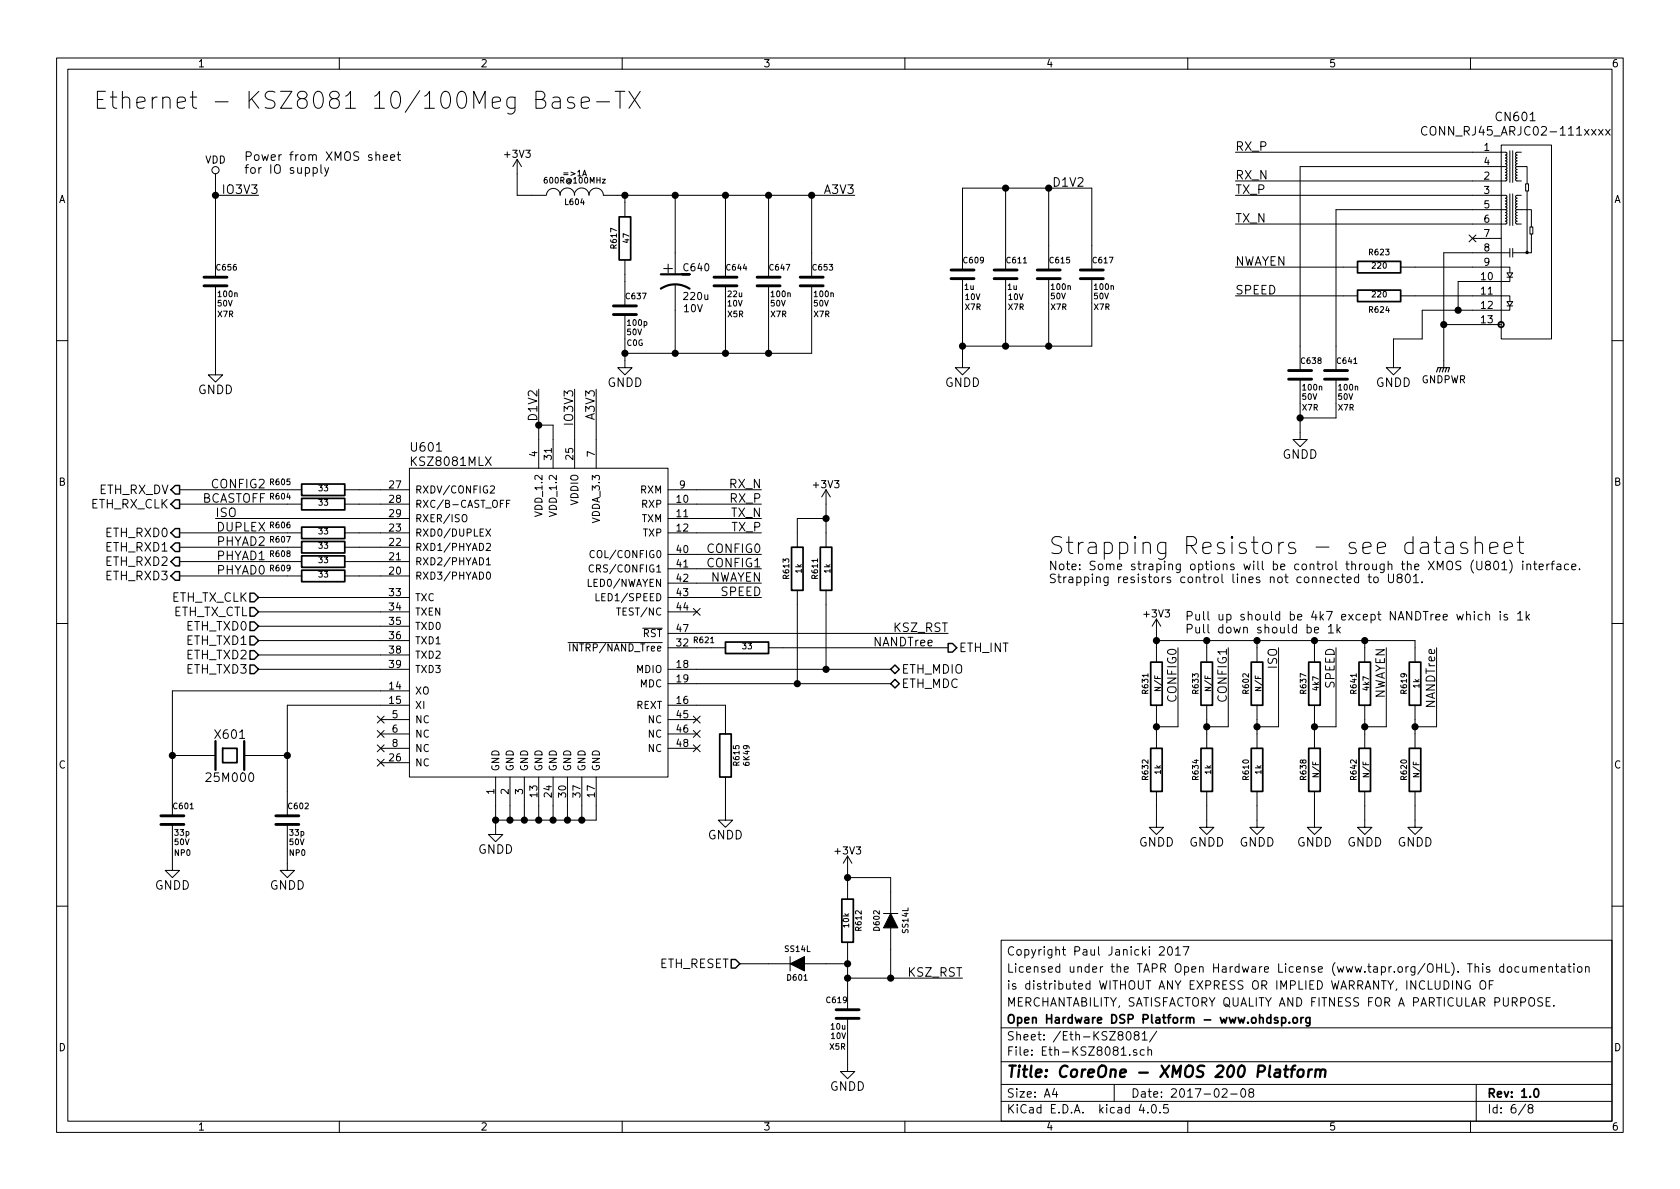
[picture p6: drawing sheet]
EESchema Schematic File Version 2
LIBS:power
LIBS:MyKiCadLibs-Lib
LIBS:DEV-CoreOne-cache
EELAYER 25 0
EELAYER END
$Descr A4 11693 8268
encoding utf-8
Sheet 6 8
Title "CoreOne - XMOS 200 Platform"
Date "2017-02-08"
Rev "1.0"
Comp "Open Hardware DSP Platform - www.ohdsp.org"
Comment1 "MERCHANTABILITY, SATISFACTORY QUALITY AND FITNESS FOR A PARTICULAR PURPOSE."
Comment2 "is distributed WITHOUT ANY EXPRESS OR IMPLIED WARRANTY, INCLUDING OF"
Comment3 "Licensed under the TAPR Open Hardware License (www.tapr.org/OHL). This documentation"
Comment4 "Copyright Paul Janicki 2017"
$EndDescr
Text HLabel 1800 4350 0    60   Input ~ 0
ETH_TXD0
Text HLabel 1800 4450 0    60   Input ~ 0
ETH_TXD1
Text HLabel 1800 4550 0    60   Input ~ 0
ETH_TXD2
Text HLabel 1800 4650 0    60   Input ~ 0
ETH_TXD3
Text HLabel 1800 4250 0    60   Input ~ 0
ETH_TX_CTL
Text HLabel 1800 4150 0    60   Input ~ 0
ETH_TX_CLK
Text HLabel 6200 4750 2    60   BiDi ~ 0
ETH_MDC
Text HLabel 6200 4650 2    60   BiDi ~ 0
ETH_MDIO
$Comp
L R R613
U 1 1
P 5550 3950
F 0 "R613" V 5470 3950 40  0000 C CNN
F 1 "1k" V 5557 3951 40  0000 C CNN
F 2 "MyKiCadLibs-Footprints:SMD-0805" V 5480 3950 30  0001 C CNN
F 3 "" V 5470 3950 30  0000 C CNN
F 4 "100mW" V 5650 3950 40  0001 C CNN "Power"
F 5 "Thick or thin film resistor" V 5795 3950 40  0001 C CNN "Description"
F 6 "0805" V 5725 3950 40  0001 C CNN "Size"
F 7 "1%" V 5875 3950 40  0001 C CNN "Tolerance"
	1    5550 3950
	1    0    0    -1  
$EndComp
$Comp
L R R611
U 1 1
P 5750 3950
F 0 "R611" V 5670 3950 40  0000 C CNN
F 1 "1k" V 5757 3951 40  0000 C CNN
F 2 "MyKiCadLibs-Footprints:SMD-0805" V 5680 3950 30  0001 C CNN
F 3 "" V 5670 3950 30  0000 C CNN
F 4 "100mW" V 5850 3950 40  0001 C CNN "Power"
F 5 "Thick or thin film resistor" V 5995 3950 40  0001 C CNN "Description"
F 6 "0805" V 5925 3950 40  0001 C CNN "Size"
F 7 "1%" V 6075 3950 40  0001 C CNN "Tolerance"
	1    5750 3950
	1    0    0    -1  
$EndComp
Text HLabel 6600 4500 2    60   Output ~ 0
ETH_INT
Text HLabel 5150 6700 0    60   Input ~ 0
ETH_RESET
$Comp
L R R612
U 1 1
P 5900 6400
F 0 "R612" V 5820 6400 40  0000 C CNN
F 1 "10k" V 5907 6401 40  0000 C CNN
F 2 "MyKiCadLibs-Footprints:SMD-0805" V 5830 6400 30  0001 C CNN
F 3 "" V 5820 6400 30  0000 C CNN
F 4 "100mW" V 6000 6400 40  0001 C CNN "Power"
F 5 "Thick or thin film resistor" V 6145 6400 40  0001 C CNN "Description"
F 6 "0805" V 6075 6400 40  0001 C CNN "Size"
F 7 "1%" V 6225 6400 40  0001 C CNN "Tolerance"
	1    5900 6400
	-1   0    0    -1  
$EndComp
$Comp
L GNDD #PWR095
U 1 1
P 5900 7400
F 0 "#PWR095" H 5900 7150 60  0001 C CNN
F 1 "GNDD" H 5900 7250 60  0000 C CNN
F 2 "" H 5900 7400 60  0000 C CNN
F 3 "" H 5900 7400 60  0000 C CNN
	1    5900 7400
	-1   0    0    -1  
$EndComp
Text HLabel 1250 3500 0    60   Output ~ 0
ETH_RX_CLK
Text HLabel 1250 3400 0    60   Output ~ 0
ETH_RX_DV
Text HLabel 1250 3700 0    60   Output ~ 0
ETH_RXD0
Text HLabel 1250 3800 0    60   Output ~ 0
ETH_RXD1
Text HLabel 1250 3900 0    60   Output ~ 0
ETH_RXD2
Text HLabel 1250 4000 0    60   Output ~ 0
ETH_RXD3
Text Label 1850 3500 2    60   ~ 0
BCASTOFF
$Comp
L R R632
U 1 1
P 8050 5350
F 0 "R632" V 7970 5350 40  0000 C CNN
F 1 "1k" V 8057 5351 40  0000 C CNN
F 2 "MyKiCadLibs-Footprints:SMD-0805" V 7980 5350 30  0001 C CNN
F 3 "" V 7970 5350 30  0000 C CNN
F 4 "100mW" V 8150 5350 40  0001 C CNN "Power"
F 5 "Thick or thin film resistor" V 8295 5350 40  0001 C CNN "Description"
F 6 "0805" V 8225 5350 40  0001 C CNN "Size"
F 7 "1%" V 8375 5350 40  0001 C CNN "Tolerance"
	1    8050 5350
	1    0    0    -1  
$EndComp
$Comp
L GNDD #PWR096
U 1 1
P 8050 5700
F 0 "#PWR096" H 8050 5450 60  0001 C CNN
F 1 "GNDD" H 8050 5550 60  0000 C CNN
F 2 "" H 8050 5700 60  0000 C CNN
F 3 "" H 8050 5700 60  0000 C CNN
	1    8050 5700
	1    0    0    -1  
$EndComp
$Comp
L R R634
U 1 1
P 8400 5350
F 0 "R634" V 8320 5350 40  0000 C CNN
F 1 "1k" V 8407 5351 40  0000 C CNN
F 2 "MyKiCadLibs-Footprints:SMD-0805" V 8330 5350 30  0001 C CNN
F 3 "" V 8320 5350 30  0000 C CNN
F 4 "100mW" V 8500 5350 40  0001 C CNN "Power"
F 5 "Thick or thin film resistor" V 8645 5350 40  0001 C CNN "Description"
F 6 "0805" V 8575 5350 40  0001 C CNN "Size"
F 7 "1%" V 8725 5350 40  0001 C CNN "Tolerance"
	1    8400 5350
	1    0    0    -1  
$EndComp
$Comp
L GNDD #PWR097
U 1 1
P 8400 5700
F 0 "#PWR097" H 8400 5450 60  0001 C CNN
F 1 "GNDD" H 8400 5550 60  0000 C CNN
F 2 "" H 8400 5700 60  0000 C CNN
F 3 "" H 8400 5700 60  0000 C CNN
	1    8400 5700
	1    0    0    -1  
$EndComp
$Comp
L R R638
U 1 1
P 9150 5350
F 0 "R638" V 9070 5350 40  0000 C CNN
F 1 "N/F" V 9157 5351 40  0000 C CNN
F 2 "MyKiCadLibs-Footprints:SMD-0805" V 9080 5350 30  0001 C CNN
F 3 "" V 9070 5350 30  0000 C CNN
F 4 "100mW" V 9250 5350 40  0001 C CNN "Power"
F 5 "Thick or thin film resistor" V 9395 5350 40  0001 C CNN "Description"
F 6 "0805" V 9325 5350 40  0001 C CNN "Size"
F 7 "1%" V 9475 5350 40  0001 C CNN "Tolerance"
	1    9150 5350
	1    0    0    -1  
$EndComp
$Comp
L GNDD #PWR098
U 1 1
P 9150 5700
F 0 "#PWR098" H 9150 5450 60  0001 C CNN
F 1 "GNDD" H 9150 5550 60  0000 C CNN
F 2 "" H 9150 5700 60  0000 C CNN
F 3 "" H 9150 5700 60  0000 C CNN
	1    9150 5700
	1    0    0    -1  
$EndComp
Text Label 1850 3700 2    60   ~ 0
DUPLEX
Text Label 1850 3800 2    60   ~ 0
PHYAD2
Text Label 1850 3900 2    60   ~ 0
PHYAD1
Text Label 1850 4000 2    60   ~ 0
PHYAD0
$Comp
L R R642
U 1 1
P 9500 5350
F 0 "R642" V 9420 5350 40  0000 C CNN
F 1 "N/F" V 9507 5351 40  0000 C CNN
F 2 "MyKiCadLibs-Footprints:SMD-0805" V 9430 5350 30  0001 C CNN
F 3 "" V 9420 5350 30  0000 C CNN
F 4 "100mW" V 9600 5350 40  0001 C CNN "Power"
F 5 "Thick or thin film resistor" V 9745 5350 40  0001 C CNN "Description"
F 6 "0805" V 9675 5350 40  0001 C CNN "Size"
F 7 "1%" V 9825 5350 40  0001 C CNN "Tolerance"
	1    9500 5350
	1    0    0    -1  
$EndComp
$Comp
L GNDD #PWR099
U 1 1
P 9500 5700
F 0 "#PWR099" H 9500 5450 60  0001 C CNN
F 1 "GNDD" H 9500 5550 60  0000 C CNN
F 2 "" H 9500 5700 60  0000 C CNN
F 3 "" H 9500 5700 60  0000 C CNN
	1    9500 5700
	1    0    0    -1  
$EndComp
Text Label 1850 3400 2    60   ~ 0
CONFIG2
Text Notes 7300 3850 0    118  ~ 0
Strapping Resistors - see datasheet
$Comp
L R R631
U 1 1
P 8050 4750
F 0 "R631" V 7970 4750 40  0000 C CNN
F 1 "N/F" V 8057 4751 40  0000 C CNN
F 2 "MyKiCadLibs-Footprints:SMD-0805" V 7980 4750 30  0001 C CNN
F 3 "" V 7970 4750 30  0000 C CNN
F 4 "100mW" V 8150 4750 40  0001 C CNN "Power"
F 5 "Thick or thin film resistor" V 8295 4750 40  0001 C CNN "Description"
F 6 "0805" V 8225 4750 40  0001 C CNN "Size"
F 7 "1%" V 8375 4750 40  0001 C CNN "Tolerance"
	1    8050 4750
	1    0    0    -1  
$EndComp
$Comp
L R R633
U 1 1
P 8400 4750
F 0 "R633" V 8320 4750 40  0000 C CNN
F 1 "N/F" V 8407 4751 40  0000 C CNN
F 2 "MyKiCadLibs-Footprints:SMD-0805" V 8330 4750 30  0001 C CNN
F 3 "" V 8320 4750 30  0000 C CNN
F 4 "100mW" V 8500 4750 40  0001 C CNN "Power"
F 5 "Thick or thin film resistor" V 8645 4750 40  0001 C CNN "Description"
F 6 "0805" V 8575 4750 40  0001 C CNN "Size"
F 7 "1%" V 8725 4750 40  0001 C CNN "Tolerance"
	1    8400 4750
	1    0    0    -1  
$EndComp
$Comp
L R R637
U 1 1
P 9150 4750
F 0 "R637" V 9070 4750 40  0000 C CNN
F 1 "4k7" V 9157 4751 40  0000 C CNN
F 2 "MyKiCadLibs-Footprints:SMD-0805" V 9080 4750 30  0001 C CNN
F 3 "" V 9070 4750 30  0000 C CNN
F 4 "100mW" V 9250 4750 40  0001 C CNN "Power"
F 5 "Thick or thin film resistor" V 9395 4750 40  0001 C CNN "Description"
F 6 "0805" V 9325 4750 40  0001 C CNN "Size"
F 7 "1%" V 9475 4750 40  0001 C CNN "Tolerance"
	1    9150 4750
	1    0    0    -1  
$EndComp
$Comp
L R R641
U 1 1
P 9500 4750
F 0 "R641" V 9420 4750 40  0000 C CNN
F 1 "4k7" V 9507 4751 40  0000 C CNN
F 2 "MyKiCadLibs-Footprints:SMD-0805" V 9430 4750 30  0001 C CNN
F 3 "" V 9420 4750 30  0000 C CNN
F 4 "100mW" V 9600 4750 40  0001 C CNN "Power"
F 5 "Thick or thin film resistor" V 9745 4750 40  0001 C CNN "Description"
F 6 "0805" V 9675 4750 40  0001 C CNN "Size"
F 7 "1%" V 9825 4750 40  0001 C CNN "Tolerance"
	1    9500 4750
	1    0    0    -1  
$EndComp
$Comp
L R R615
U 1 1
P 5050 5250
F 0 "R615" V 4970 5250 40  0000 C CNN
F 1 "6K49" V 4900 5250 40  0000 C CNN
F 2 "MyKiCadLibs-Footprints:SMD-0805" V 4980 5250 30  0001 C CNN
F 3 "" V 4970 5250 30  0000 C CNN
F 4 "100mW" V 5150 5250 40  0001 C CNN "Power"
F 5 "Thick or thin film resistor" V 5295 5250 40  0001 C CNN "Description"
F 6 "0805" V 5225 5250 40  0001 C CNN "Size"
F 7 "1%" V 5375 5250 40  0001 C CNN "Tolerance"
	1    5050 5250
	-1   0    0    -1  
$EndComp
$Comp
L GNDD #PWR0100
U 1 1
P 5050 5650
F 0 "#PWR0100" H 5050 5400 60  0001 C CNN
F 1 "GNDD" H 5050 5500 60  0000 C CNN
F 2 "" H 5050 5650 60  0000 C CNN
F 3 "" H 5050 5650 60  0000 C CNN
	1    5050 5650
	-1   0    0    -1  
$EndComp
$Comp
L C C638
U 1 1
P 9050 2600
F 0 "C638" H 9050 2700 40  0000 L CNN
F 1 "100n" H 9060 2515 40  0000 L CNN
F 2 "MyKiCadLibs-Footprints:SMD-0805" H 9088 2450 30  0001 C CNN
F 3 "" H 9050 2700 60  0000 C CNN
F 4 "50V" H 9115 2450 40  0000 C CNN "Voltage"
F 5 "X7R" H 9120 2375 40  0000 C CNN "Type"
F 6 "Ceramic capacitor" H 9050 2900 40  0001 L CNN "Description"
F 7 "10%" H 9450 3100 40  0001 C CNN "Tolerance"
F 8 "0805" H 9050 2600 60  0001 C CNN "Size"
	1    9050 2600
	1    0    0    -1  
$EndComp
$Comp
L C C641
U 1 1
P 9300 2600
F 0 "C641" H 9300 2700 40  0000 L CNN
F 1 "100n" H 9310 2515 40  0000 L CNN
F 2 "MyKiCadLibs-Footprints:SMD-0805" H 9338 2450 30  0001 C CNN
F 3 "" H 9300 2700 60  0000 C CNN
F 4 "50V" H 9365 2450 40  0000 C CNN "Voltage"
F 5 "X7R" H 9370 2375 40  0000 C CNN "Type"
F 6 "Ceramic capacitor" H 9300 2900 40  0001 L CNN "Description"
F 7 "10%" H 9700 3100 40  0001 C CNN "Tolerance"
F 8 "0805" H 9300 2600 60  0001 C CNN "Size"
	1    9300 2600
	1    0    0    -1  
$EndComp
$Comp
L GNDD #PWR0101
U 1 1
P 9050 3000
F 0 "#PWR0101" H 9050 2750 60  0001 C CNN
F 1 "GNDD" H 9050 2850 60  0000 C CNN
F 2 "" H 9050 3000 60  0000 C CNN
F 3 "" H 9050 3000 60  0000 C CNN
	1    9050 3000
	-1   0    0    -1  
$EndComp
$Comp
L +3V3 #PWR0102
U 1 1
P 5750 3500
F 0 "#PWR0102" H 5750 3350 50  0001 C CNN
F 1 "+3V3" H 5750 3640 50  0000 C CNN
F 2 "" H 5750 3500 50  0000 C CNN
F 3 "" H 5750 3500 50  0000 C CNN
	1    5750 3500
	-1   0    0    -1  
$EndComp
$Comp
L +3V3 #PWR0103
U 1 1
P 8050 4400
F 0 "#PWR0103" H 8050 4250 50  0001 C CNN
F 1 "+3V3" H 8050 4540 50  0000 C CNN
F 2 "" H 8050 4400 50  0000 C CNN
F 3 "" H 8050 4400 50  0000 C CNN
	1    8050 4400
	1    0    0    -1  
$EndComp
$Comp
L GNDPWR #PWR0104
U 1 1
P 10050 2500
F 0 "#PWR0104" H 10050 2300 50  0001 C CNN
F 1 "GNDPWR" H 10050 2370 50  0000 C CNN
F 2 "" H 10050 2450 50  0000 C CNN
F 3 "" H 10050 2450 50  0000 C CNN
	1    10050 2500
	1    0    0    -1  
$EndComp
$Comp
L +3V3 #PWR0105
U 1 1
P 5900 6050
F 0 "#PWR0105" H 5900 5900 50  0001 C CNN
F 1 "+3V3" H 5900 6190 50  0000 C CNN
F 2 "" H 5900 6050 50  0000 C CNN
F 3 "" H 5900 6050 50  0000 C CNN
	1    5900 6050
	1    0    0    -1  
$EndComp
Text Label 6600 4400 2    60   ~ 0
KSZ_RST
Text Label 6700 6800 2    60   ~ 0
KSZ_RST
$Comp
L DIODE D602
U 1 1
P 6200 6400
F 0 "D602" H 6200 6500 40  0000 C CNN
F 1 "SS14L" H 6200 6300 40  0000 C CNN
F 2 "MyKiCadLibs-Footprints:DIODE-SOD-123" H 6200 6400 60  0001 C CNN
F 3 "" H 6200 6400 60  0000 C CNN
F 4 "SS14L 1A 40V Schottky rectifier - Sub-SMA (SOD-123)" H 6200 6250 40  0001 C CNN "Description"
	1    6200 6400
	0    -1   -1   0   
$EndComp
$Comp
L DIODE D601
U 1 1
P 5550 6700
F 0 "D601" H 5550 6800 40  0000 C CNN
F 1 "SS14L" H 5550 6600 40  0000 C CNN
F 2 "MyKiCadLibs-Footprints:DIODE-SOD-123" H 5550 6700 60  0001 C CNN
F 3 "" H 5550 6700 60  0000 C CNN
F 4 "SS14L 1A 40V Schottky rectifier - Sub-SMA (SOD-123)" H 5550 6550 40  0001 C CNN "Description"
	1    5550 6700
	-1   0    0    1   
$EndComp
$Comp
L R R623
U 1 1
P 9600 1850
F 0 "R623" V 9700 1850 40  0000 C CNN
F 1 "220" V 9607 1851 40  0000 C CNN
F 2 "MyKiCadLibs-Footprints:SMD_MELF_0207" V 9530 1850 30  0001 C CNN
F 3 "" V 9520 1850 30  0000 C CNN
F 4 "400mW" V 9700 1850 40  0001 C CNN "Power"
F 5 "MELF Resistor" V 9845 1850 40  0001 C CNN "Description"
F 6 "MELF0207" V 9775 1850 40  0001 C CNN "Size"
F 7 "1%" V 9925 1850 40  0001 C CNN "Tolerance"
	1    9600 1850
	0    1    -1   0   
$EndComp
$Comp
L R R624
U 1 1
P 9600 2050
F 0 "R624" V 9500 2050 40  0000 C CNN
F 1 "220" V 9607 2051 40  0000 C CNN
F 2 "MyKiCadLibs-Footprints:SMD_MELF_0207" V 9530 2050 30  0001 C CNN
F 3 "" V 9520 2050 30  0000 C CNN
F 4 "400mW" V 9700 2050 40  0001 C CNN "Power"
F 5 "MELF Resistor" V 9845 2050 40  0001 C CNN "Description"
F 6 "MELF0207" V 9775 2050 40  0001 C CNN "Size"
F 7 "1%" V 9925 2050 40  0001 C CNN "Tolerance"
	1    9600 2050
	0    1    -1   0   
$EndComp
Wire Wire Line
	1800 4250 2650 4250
Wire Wire Line
	1800 4350 2650 4350
Wire Wire Line
	2650 4450 1800 4450
Wire Wire Line
	1800 4550 2650 4550
Wire Wire Line
	2650 4650 1800 4650
Wire Wire Line
	1800 4150 2650 4150
Wire Wire Line
	7600 1300 7600 1700
Wire Wire Line
	7300 1300 7300 1700
Wire Wire Line
	7600 2400 7600 2100
Wire Wire Line
	7300 2400 7300 2100
Wire Wire Line
	7000 1300 7000 1700
Connection ~ 7000 1300
Wire Wire Line
	6700 1300 6700 1700
Wire Wire Line
	7000 2400 7000 2100
Connection ~ 7000 2400
Wire Wire Line
	6700 2100 6700 2500
Connection ~ 7300 1300
Connection ~ 7300 2400
Wire Wire Line
	4850 4750 6200 4750
Wire Wire Line
	4850 4650 6200 4650
Wire Wire Line
	5450 4500 6600 4500
Wire Wire Line
	4850 4400 6600 4400
Wire Wire Line
	1250 3500 2000 3500
Wire Wire Line
	2000 3400 1250 3400
Wire Wire Line
	1250 3700 2000 3700
Wire Wire Line
	2000 3800 1250 3800
Wire Wire Line
	1250 3900 2000 3900
Wire Wire Line
	2000 4000 1250 4000
Wire Wire Line
	8050 5700 8050 5600
Wire Wire Line
	8050 5000 8050 5100
Wire Wire Line
	8050 5050 8200 5050
Wire Wire Line
	8200 5050 8200 4500
Connection ~ 8050 5050
Wire Wire Line
	8400 5700 8400 5600
Wire Wire Line
	8400 5000 8400 5100
Wire Wire Line
	8400 5050 8550 5050
Wire Wire Line
	8550 5050 8550 4500
Connection ~ 8400 5050
Wire Wire Line
	9150 5700 9150 5600
Wire Wire Line
	9150 5000 9150 5100
Wire Wire Line
	9150 5050 9300 5050
Wire Wire Line
	9300 5050 9300 4500
Connection ~ 9150 5050
Wire Wire Line
	9500 5700 9500 5600
Wire Wire Line
	9500 5000 9500 5100
Wire Wire Line
	9500 5050 9650 5050
Wire Wire Line
	9650 5050 9650 4500
Connection ~ 9500 5050
Wire Wire Line
	5050 5650 5050 5500
Wire Wire Line
	9050 2800 9050 3000
Wire Wire Line
	9300 2800 9300 2900
Connection ~ 9050 2900
Wire Wire Line
	5750 3500 5750 3700
Wire Wire Line
	5550 3600 5550 3700
Connection ~ 5750 3600
Wire Wire Line
	8050 4400 8050 4500
Wire Wire Line
	8400 4450 8400 4500
Connection ~ 8050 4450
Wire Wire Line
	8750 4450 8750 4500
Connection ~ 8400 4450
Wire Wire Line
	9150 4450 9150 4500
Connection ~ 8750 4450
Wire Wire Line
	9500 4450 9500 4500
Connection ~ 9150 4450
Wire Wire Line
	9850 4450 9850 4500
Connection ~ 9500 4450
Wire Wire Line
	5900 6050 5900 6150
Wire Wire Line
	5900 6650 5900 6850
Wire Wire Line
	5900 7400 5900 7250
Wire Wire Line
	5150 6700 5350 6700
Wire Wire Line
	5750 6700 5900 6700
Connection ~ 5900 6700
Wire Wire Line
	5900 6800 6700 6800
Connection ~ 5900 6800
Wire Wire Line
	6200 6600 6200 6800
Connection ~ 6200 6800
Wire Wire Line
	6200 6200 6200 6100
Wire Wire Line
	6200 6100 5900 6100
Connection ~ 5900 6100
Wire Wire Line
	8600 2050 9350 2050
Wire Wire Line
	9350 1850 8600 1850
Wire Wire Line
	2500 3500 2650 3500
Wire Wire Line
	2650 3400 2500 3400
Wire Wire Line
	2500 3700 2650 3700
Wire Wire Line
	2650 3800 2500 3800
Wire Wire Line
	2500 3900 2650 3900
Wire Wire Line
	2650 4000 2500 4000
Text Label 7550 1300 2    60   ~ 0
D1V2
Wire Wire Line
	1500 1250 1500 1750
Connection ~ 1500 1350
Wire Wire Line
	1500 2150 1500 2550
Text Label 1800 1350 2    60   ~ 0
IO3V3
$Comp
L GNDD #PWR0106
U 1 1
P 3450 5750
F 0 "#PWR0106" H 3450 5500 60  0001 C CNN
F 1 "GNDD" H 3450 5600 60  0000 C CNN
F 2 "" H 3450 5750 60  0000 C CNN
F 3 "" H 3450 5750 60  0000 C CNN
	1    3450 5750
	1    0    0    -1  
$EndComp
$Comp
L R R604
U 1 1
P 2250 3500
F 0 "R604" V 2300 3200 40  0000 C CNN
F 1 "33" V 2257 3501 40  0000 C CNN
F 2 "MyKiCadLibs-Footprints:SMD-0805" V 2180 3500 30  0001 C CNN
F 3 "" V 2170 3500 30  0000 C CNN
F 4 "100mW" V 2350 3500 40  0001 C CNN "Power"
F 5 "Thick or thin film resistor" V 2495 3500 40  0001 C CNN "Description"
F 6 "0805" V 2425 3500 40  0001 C CNN "Size"
F 7 "1%" V 2575 3500 40  0001 C CNN "Tolerance"
	1    2250 3500
	0    1    -1   0   
$EndComp
$Comp
L R R605
U 1 1
P 2250 3400
F 0 "R605" V 2300 3100 40  0000 C CNN
F 1 "33" V 2257 3401 40  0000 C CNN
F 2 "MyKiCadLibs-Footprints:SMD-0805" V 2180 3400 30  0001 C CNN
F 3 "" V 2170 3400 30  0000 C CNN
F 4 "100mW" V 2350 3400 40  0001 C CNN "Power"
F 5 "Thick or thin film resistor" V 2495 3400 40  0001 C CNN "Description"
F 6 "0805" V 2425 3400 40  0001 C CNN "Size"
F 7 "1%" V 2575 3400 40  0001 C CNN "Tolerance"
	1    2250 3400
	0    1    -1   0   
$EndComp
$Comp
L R R606
U 1 1
P 2250 3700
F 0 "R606" V 2300 3400 40  0000 C CNN
F 1 "33" V 2257 3701 40  0000 C CNN
F 2 "MyKiCadLibs-Footprints:SMD-0805" V 2180 3700 30  0001 C CNN
F 3 "" V 2170 3700 30  0000 C CNN
F 4 "100mW" V 2350 3700 40  0001 C CNN "Power"
F 5 "Thick or thin film resistor" V 2495 3700 40  0001 C CNN "Description"
F 6 "0805" V 2425 3700 40  0001 C CNN "Size"
F 7 "1%" V 2575 3700 40  0001 C CNN "Tolerance"
	1    2250 3700
	0    1    -1   0   
$EndComp
$Comp
L R R607
U 1 1
P 2250 3800
F 0 "R607" V 2300 3500 40  0000 C CNN
F 1 "33" V 2257 3801 40  0000 C CNN
F 2 "MyKiCadLibs-Footprints:SMD-0805" V 2180 3800 30  0001 C CNN
F 3 "" V 2170 3800 30  0000 C CNN
F 4 "100mW" V 2350 3800 40  0001 C CNN "Power"
F 5 "Thick or thin film resistor" V 2495 3800 40  0001 C CNN "Description"
F 6 "0805" V 2425 3800 40  0001 C CNN "Size"
F 7 "1%" V 2575 3800 40  0001 C CNN "Tolerance"
	1    2250 3800
	0    1    -1   0   
$EndComp
$Comp
L R R608
U 1 1
P 2250 3900
F 0 "R608" V 2300 3600 40  0000 C CNN
F 1 "33" V 2257 3901 40  0000 C CNN
F 2 "MyKiCadLibs-Footprints:SMD-0805" V 2180 3900 30  0001 C CNN
F 3 "" V 2170 3900 30  0000 C CNN
F 4 "100mW" V 2350 3900 40  0001 C CNN "Power"
F 5 "Thick or thin film resistor" V 2495 3900 40  0001 C CNN "Description"
F 6 "0805" V 2425 3900 40  0001 C CNN "Size"
F 7 "1%" V 2575 3900 40  0001 C CNN "Tolerance"
	1    2250 3900
	0    1    -1   0   
$EndComp
$Comp
L R R609
U 1 1
P 2250 4000
F 0 "R609" V 2300 3700 40  0000 C CNN
F 1 "33" V 2257 4001 40  0000 C CNN
F 2 "MyKiCadLibs-Footprints:SMD-0805" V 2180 4000 30  0001 C CNN
F 3 "" V 2170 4000 30  0000 C CNN
F 4 "100mW" V 2350 4000 40  0001 C CNN "Power"
F 5 "Thick or thin film resistor" V 2495 4000 40  0001 C CNN "Description"
F 6 "0805" V 2425 4000 40  0001 C CNN "Size"
F 7 "1%" V 2575 4000 40  0001 C CNN "Tolerance"
	1    2250 4000
	0    1    -1   0   
$EndComp
$Comp
L IC-PHY-ETH-KSZ8081MLX U601
U 1 1
P 2650 3400
F 0 "U601" H 2850 3700 60  0000 L CNN
F 1 "KSZ8081MLX" H 2850 3600 60  0000 L CNN
F 2 "MyKiCadLibs-Footprints:IC-LQFP48_7x7" H 4700 1400 60  0001 L CNN
F 3 "" H 2600 4000 60  0001 C CNN
F 4 "Microchip KSZ8081MLXCA LQFP-48 10Base-T/100Base-TX Ethernet PHY" H 4700 1500 60  0001 L CNN "Description"
	1    2650 3400
	1    0    0    -1  
$EndComp
$Comp
L CONN_RJ45_ARJC02-111xxxx CN601
U 1 1
P 10250 1050
F 0 "CN601" H 10550 1300 60  0000 C CNN
F 1 "CONN_RJ45_ARJC02-111xxxx" H 10550 1200 60  0000 C CNN
F 2 "MyKiCadLibs-Footprints:CONN-RJ45-ARJC02-111xxxx" H 10600 -350 60  0001 C CNN
F 3 "" H 10250 1350 60  0000 C CNN
F 4 "Amphenol RJE48 series RJ45 connector with LED - eg: RJE48-188-1411" H 10600 -450 60  0001 C CNN "Description"
	1    10250 1050
	1    0    0    -1  
$EndComp
Wire Wire Line
	9300 2900 9050 2900
Wire Wire Line
	9300 2400 9300 1450
Wire Wire Line
	9300 1450 10250 1450
Wire Wire Line
	9050 2400 9050 1150
Wire Wire Line
	9050 1150 10250 1150
Text Label 5300 3400 2    60   ~ 0
RX_N
Text Label 5300 3500 2    60   ~ 0
RX_P
Text Label 5300 3600 2    60   ~ 0
TX_N
Text Label 5300 3700 2    60   ~ 0
TX_P
Wire Wire Line
	5300 3700 4850 3700
Wire Wire Line
	4850 3600 5300 3600
Wire Wire Line
	5300 3500 4850 3500
Wire Wire Line
	4850 3400 5300 3400
Text Label 8600 1250 0    60   ~ 0
RX_N
Text Label 8600 1050 0    60   ~ 0
RX_P
Text Label 8600 1550 0    60   ~ 0
TX_N
Text Label 8600 1350 0    60   ~ 0
TX_P
Wire Wire Line
	8600 1350 10250 1350
Wire Wire Line
	10250 1550 8600 1550
Wire Wire Line
	8600 1050 10250 1050
Wire Wire Line
	10250 1250 8600 1250
Wire Wire Line
	3450 5600 3450 5750
Wire Wire Line
	3450 5700 4150 5700
Wire Wire Line
	3550 5700 3550 5600
Connection ~ 3450 5700
Wire Wire Line
	3650 5700 3650 5600
Connection ~ 3550 5700
Wire Wire Line
	3750 5700 3750 5600
Connection ~ 3650 5700
Wire Wire Line
	3850 5700 3850 5600
Connection ~ 3750 5700
Wire Wire Line
	3950 5700 3950 5600
Connection ~ 3850 5700
Wire Wire Line
	4050 5700 4050 5600
Connection ~ 3950 5700
Wire Wire Line
	4150 5700 4150 5600
Connection ~ 4050 5700
Wire Wire Line
	5050 5000 5050 4900
Wire Wire Line
	5050 4900 4850 4900
$Comp
L CRYSTAL X601
U 1 1
P 1600 5250
F 0 "X601" H 1600 5400 60  0000 C CNN
F 1 "25M000" H 1600 5100 60  0000 C CNN
F 2 "MyKiCadLibs-Footprints:XTAL_HC49_TH" H 1600 5250 60  0001 C CNN
F 3 "" H 1600 5400 60  0000 C CNN
F 4 "HC49 25.000MHz Crystal – 50ppm or better – 18pF" H 1600 5050 40  0001 C CNN "Description"
	1    1600 5250
	1    0    0    -1  
$EndComp
$Comp
L C C601
U 1 1
P 1200 5700
F 0 "C601" H 1200 5800 40  0000 L CNN
F 1 "33p" H 1210 5615 40  0000 L CNN
F 2 "MyKiCadLibs-Footprints:SMD-0805" H 1238 5550 30  0001 C CNN
F 3 "" H 1200 5800 60  0000 C CNN
F 4 "50V" H 1265 5550 40  0000 C CNN "Voltage"
F 5 "NP0" H 1270 5475 40  0000 C CNN "Type"
F 6 "Ceramic capacitor" H 1200 6000 40  0001 L CNN "Description"
F 7 "5%" H 1600 6200 40  0001 C CNN "Tolerance"
F 8 "0805" H 1200 5700 60  0001 C CNN "Size"
	1    1200 5700
	1    0    0    -1  
$EndComp
$Comp
L C C602
U 1 1
P 2000 5700
F 0 "C602" H 2000 5800 40  0000 L CNN
F 1 "33p" H 2010 5615 40  0000 L CNN
F 2 "MyKiCadLibs-Footprints:SMD-0805" H 2038 5550 30  0001 C CNN
F 3 "" H 2000 5800 60  0000 C CNN
F 4 "50V" H 2065 5550 40  0000 C CNN "Voltage"
F 5 "NP0" H 2070 5475 40  0000 C CNN "Type"
F 6 "Ceramic capacitor" H 2000 6000 40  0001 L CNN "Description"
F 7 "5%" H 2400 6200 40  0001 C CNN "Tolerance"
F 8 "0805" H 2000 5700 60  0001 C CNN "Size"
	1    2000 5700
	1    0    0    -1  
$EndComp
Wire Wire Line
	1200 4800 1200 5500
Wire Wire Line
	1200 5250 1300 5250
Wire Wire Line
	2000 5250 1900 5250
Wire Wire Line
	2000 4900 2000 5500
$Comp
L GNDD #PWR0107
U 1 1
P 2000 6000
F 0 "#PWR0107" H 2000 5750 60  0001 C CNN
F 1 "GNDD" H 2000 5850 60  0000 C CNN
F 2 "" H 2000 6000 60  0000 C CNN
F 3 "" H 2000 6000 60  0000 C CNN
	1    2000 6000
	1    0    0    -1  
$EndComp
$Comp
L GNDD #PWR0108
U 1 1
P 1200 6000
F 0 "#PWR0108" H 1200 5750 60  0001 C CNN
F 1 "GNDD" H 1200 5850 60  0000 C CNN
F 2 "" H 1200 6000 60  0000 C CNN
F 3 "" H 1200 6000 60  0000 C CNN
	1    1200 6000
	1    0    0    -1  
$EndComp
Wire Wire Line
	2000 6000 2000 5900
Wire Wire Line
	1200 6000 1200 5900
Connection ~ 2000 5250
Connection ~ 1200 5250
Wire Wire Line
	2000 4900 2650 4900
Wire Wire Line
	2650 4800 1200 4800
Wire Wire Line
	5750 4200 5750 4650
Connection ~ 5750 4650
Wire Wire Line
	5550 4200 5550 4750
Connection ~ 5550 4750
Wire Wire Line
	10050 1750 10050 2500
Wire Wire Line
	10050 2250 10250 2250
Wire Wire Line
	9850 1850 10250 1850
Wire Wire Line
	10250 2050 9850 2050
Connection ~ 10050 2250
Wire Wire Line
	10250 1750 10050 1750
NoConn ~ 10250 1650
NoConn ~ 4850 4250
Text Label 6500 4500 2    60   ~ 0
NANDTree
Text Label 5300 3850 2    60   ~ 0
CONFIG0
Wire Wire Line
	5300 3850 4850 3850
Text Label 5300 3950 2    60   ~ 0
CONFIG1
Wire Wire Line
	5300 3950 4850 3950
Text Label 5300 4050 2    60   ~ 0
NWAYEN
Wire Wire Line
	5300 4050 4850 4050
Text Label 5300 4150 2    60   ~ 0
SPEED
Wire Wire Line
	5300 4150 4850 4150
Text Label 8200 4500 3    60   ~ 0
CONFIG0
Text Label 8550 4500 3    60   ~ 0
CONFIG1
Text Label 9650 4500 3    60   ~ 0
NWAYEN
Text Label 9300 4500 3    60   ~ 0
SPEED
Text Notes 8250 4400 0    60   ~ 0
Pull up should be 4k7 except NANDTree which is 1k\nPull down should be 1k\n
Text Label 1500 3600 0    60   ~ 0
ISO
Wire Wire Line
	1500 3600 2650 3600
Text Label 8900 4500 3    60   ~ 0
ISO
$Comp
L R R610
U 1 1
P 8750 5350
F 0 "R610" V 8670 5350 40  0000 C CNN
F 1 "1k" V 8757 5351 40  0000 C CNN
F 2 "MyKiCadLibs-Footprints:SMD-0805" V 8680 5350 30  0001 C CNN
F 3 "" V 8670 5350 30  0000 C CNN
F 4 "100mW" V 8850 5350 40  0001 C CNN "Power"
F 5 "Thick or thin film resistor" V 8995 5350 40  0001 C CNN "Description"
F 6 "0805" V 8925 5350 40  0001 C CNN "Size"
F 7 "1%" V 9075 5350 40  0001 C CNN "Tolerance"
	1    8750 5350
	1    0    0    -1  
$EndComp
$Comp
L GNDD #PWR0109
U 1 1
P 8750 5700
F 0 "#PWR0109" H 8750 5450 60  0001 C CNN
F 1 "GNDD" H 8750 5550 60  0000 C CNN
F 2 "" H 8750 5700 60  0000 C CNN
F 3 "" H 8750 5700 60  0000 C CNN
	1    8750 5700
	1    0    0    -1  
$EndComp
$Comp
L R R602
U 1 1
P 8750 4750
F 0 "R602" V 8670 4750 40  0000 C CNN
F 1 "N/F" V 8757 4751 40  0000 C CNN
F 2 "MyKiCadLibs-Footprints:SMD-0805" V 8680 4750 30  0001 C CNN
F 3 "" V 8670 4750 30  0000 C CNN
F 4 "100mW" V 8850 4750 40  0001 C CNN "Power"
F 5 "Thick or thin film resistor" V 8995 4750 40  0001 C CNN "Description"
F 6 "0805" V 8925 4750 40  0001 C CNN "Size"
F 7 "1%" V 9075 4750 40  0001 C CNN "Tolerance"
	1    8750 4750
	1    0    0    -1  
$EndComp
Wire Wire Line
	8750 5700 8750 5600
Wire Wire Line
	8750 5000 8750 5100
Wire Wire Line
	8750 5050 8900 5050
Wire Wire Line
	8900 5050 8900 4500
Connection ~ 8750 5050
$Comp
L R R620
U 1 1
P 9850 5350
F 0 "R620" V 9770 5350 40  0000 C CNN
F 1 "N/F" V 9857 5351 40  0000 C CNN
F 2 "MyKiCadLibs-Footprints:SMD-0805" V 9780 5350 30  0001 C CNN
F 3 "" V 9770 5350 30  0000 C CNN
F 4 "100mW" V 9950 5350 40  0001 C CNN "Power"
F 5 "Thick or thin film resistor" V 10095 5350 40  0001 C CNN "Description"
F 6 "0805" V 10025 5350 40  0001 C CNN "Size"
F 7 "1%" V 10175 5350 40  0001 C CNN "Tolerance"
	1    9850 5350
	1    0    0    -1  
$EndComp
$Comp
L GNDD #PWR0110
U 1 1
P 9850 5700
F 0 "#PWR0110" H 9850 5450 60  0001 C CNN
F 1 "GNDD" H 9850 5550 60  0000 C CNN
F 2 "" H 9850 5700 60  0000 C CNN
F 3 "" H 9850 5700 60  0000 C CNN
	1    9850 5700
	1    0    0    -1  
$EndComp
$Comp
L R R619
U 1 1
P 9850 4750
F 0 "R619" V 9770 4750 40  0000 C CNN
F 1 "1k" V 9857 4751 40  0000 C CNN
F 2 "MyKiCadLibs-Footprints:SMD-0805" V 9780 4750 30  0001 C CNN
F 3 "" V 9770 4750 30  0000 C CNN
F 4 "100mW" V 9950 4750 40  0001 C CNN "Power"
F 5 "Thick or thin film resistor" V 10095 4750 40  0001 C CNN "Description"
F 6 "0805" V 10025 4750 40  0001 C CNN "Size"
F 7 "1%" V 10175 4750 40  0001 C CNN "Tolerance"
	1    9850 4750
	1    0    0    -1  
$EndComp
Wire Wire Line
	9850 5700 9850 5600
Wire Wire Line
	9850 5000 9850 5100
Wire Wire Line
	9850 5050 10000 5050
Wire Wire Line
	10000 5050 10000 4500
Connection ~ 9850 5050
Text Label 10000 4500 3    60   ~ 0
NANDTree
Text Label 5950 1350 2    60   ~ 0
A3V3
$Comp
L +3V3 #PWR0111
U 1 1
P 3600 1200
F 0 "#PWR0111" H 3600 1050 50  0001 C CNN
F 1 "+3V3" H 3600 1340 50  0000 C CNN
F 2 "" H 3600 1200 50  0000 C CNN
F 3 "" H 3600 1200 50  0000 C CNN
	1    3600 1200
	1    0    0    -1  
$EndComp
Connection ~ 5350 2450
Connection ~ 5350 1350
Wire Wire Line
	4350 1350 4350 1400
Wire Wire Line
	4350 1900 4350 1950
Wire Wire Line
	4700 1350 4700 1750
Connection ~ 4350 1350
Wire Wire Line
	5050 1350 5050 1750
Connection ~ 4700 1350
Connection ~ 5050 1350
Wire Wire Line
	4350 2350 4350 2500
Wire Wire Line
	4700 2450 4700 2150
Connection ~ 4350 2450
Wire Wire Line
	5050 2450 5050 2150
Connection ~ 4700 2450
Connection ~ 5050 2450
Wire Wire Line
	5350 1350 5350 1750
Wire Wire Line
	5350 2450 5350 2150
Wire Wire Line
	5650 2450 5650 2150
Connection ~ 5650 1350
Wire Wire Line
	5650 1350 5650 1750
Wire Wire Line
	3600 1200 3600 1350
Wire Wire Line
	3600 1350 3700 1350
$Comp
L R R617
U 1 1
P 4350 1650
F 0 "R617" V 4270 1650 40  0000 C CNN
F 1 "47" V 4357 1651 40  0000 C CNN
F 2 "MyKiCadLibs-Footprints:SMD-0805" V 4280 1650 30  0001 C CNN
F 3 "" V 4270 1650 30  0000 C CNN
F 4 "100mW" V 4450 1650 40  0001 C CNN "Power"
F 5 "Thick or thin film resistor" V 4595 1650 40  0001 C CNN "Description"
F 6 "0805" V 4525 1650 40  0001 C CNN "Size"
F 7 "1%" V 4675 1650 40  0001 C CNN "Tolerance"
	1    4350 1650
	1    0    0    -1  
$EndComp
$Comp
L INDUCTOR L604
U 1 1
P 4000 1350
F 0 "L604" V 3950 1350 40  0000 C CNN
F 1 "600R@100MHz" V 4100 1350 40  0000 C CNN
F 2 "MyKiCadLibs-Footprints:SMD-0805" H 4000 1350 60  0001 C CNN
F 3 "" H 4000 1350 60  0000 C CNN
F 4 "=>1A" V 4150 1350 40  0000 C CNN "Current"
F 5 "Ferrite bead, current rating 1A or higher, 600R@100MHz" V 4200 1400 40  0001 C CNN "Description"
F 6 "0805" V 4000 1350 60  0001 C CNN "Size"
	1    4000 1350
	0    -1   -1   0   
$EndComp
$Comp
L CP1 C640
U 1 1
P 4700 1950
F 0 "C640" H 4750 2050 50  0000 L CNN
F 1 "220u" H 4750 1850 50  0000 L CNN
F 2 "MyKiCadLibs-Footprints:CAP-TH-D6.3mmP2.5mm" H 4700 1950 60  0001 C CNN
F 3 "" H 4700 1950 60  0000 C CNN
F 4 "10V" H 4755 1765 50  0000 L CNN "Voltage"
F 5 "2.5mm pitch, 6.3mm diameter" H 4700 2250 40  0001 L CNN "Type"
F 6 "Low impedance aluminium electrolytic capacitor - Panasonic FC, FR or similar" H 4700 2350 40  0001 L CNN "Description"
	1    4700 1950
	1    0    0    -1  
$EndComp
$Comp
L C C637
U 1 1
P 4350 2150
F 0 "C637" H 4350 2250 40  0000 L CNN
F 1 "100p" H 4360 2065 40  0000 L CNN
F 2 "MyKiCadLibs-Footprints:SMD-0805" H 4388 2000 30  0001 C CNN
F 3 "" H 4350 2250 60  0000 C CNN
F 4 "50V" H 4415 2000 40  0000 C CNN "Voltage"
F 5 "C0G" H 4420 1925 40  0000 C CNN "Type"
F 6 "Ceramic capacitor" H 4350 2450 40  0001 L CNN "Description"
F 7 "5%" H 4750 2650 40  0001 C CNN "Tolerance"
F 8 "0805" H 4350 2150 60  0001 C CNN "Size"
	1    4350 2150
	1    0    0    -1  
$EndComp
$Comp
L C C647
U 1 1
P 5350 1950
F 0 "C647" H 5350 2050 40  0000 L CNN
F 1 "100n" H 5360 1865 40  0000 L CNN
F 2 "MyKiCadLibs-Footprints:SMD-0805" H 5388 1800 30  0001 C CNN
F 3 "" H 5350 2050 60  0000 C CNN
F 4 "50V" H 5415 1800 40  0000 C CNN "Voltage"
F 5 "X7R" H 5420 1725 40  0000 C CNN "Type"
F 6 "Ceramic capacitor" H 5350 2250 40  0001 L CNN "Description"
F 7 "10%" H 5750 2450 40  0001 C CNN "Tolerance"
F 8 "0805" H 5350 1950 60  0001 C CNN "Size"
	1    5350 1950
	1    0    0    -1  
$EndComp
$Comp
L C C644
U 1 1
P 5050 1950
F 0 "C644" H 5050 2050 40  0000 L CNN
F 1 "22u" H 5060 1865 40  0000 L CNN
F 2 "MyKiCadLibs-Footprints:SMD-0805" H 5088 1800 30  0001 C CNN
F 3 "" H 5050 2050 60  0000 C CNN
F 4 "10V" H 5115 1800 40  0000 C CNN "Voltage"
F 5 "X5R" H 5120 1725 40  0000 C CNN "Type"
F 6 "Ceramic capacitor" H 5050 2250 40  0001 L CNN "Description"
F 7 "20%" H 5450 2450 40  0001 C CNN "Tolerance"
F 8 "0805" H 5050 1950 60  0001 C CNN "Size"
	1    5050 1950
	1    0    0    -1  
$EndComp
$Comp
L GNDD #PWR0112
U 1 1
P 4350 2500
F 0 "#PWR0112" H 4350 2250 60  0001 C CNN
F 1 "GNDD" H 4350 2350 60  0000 C CNN
F 2 "" H 4350 2500 60  0000 C CNN
F 3 "" H 4350 2500 60  0000 C CNN
	1    4350 2500
	1    0    0    -1  
$EndComp
Wire Wire Line
	4300 1350 5950 1350
Text Label 3750 2700 3    60   ~ 0
D1V2
Text Label 4000 2700 3    60   ~ 0
IO3V3
Text Label 4150 2700 3    60   ~ 0
A3V3
Wire Wire Line
	3750 2700 3750 3050
Wire Wire Line
	3850 3050 3850 2950
Wire Wire Line
	3850 2950 3750 2950
Connection ~ 3750 2950
Wire Wire Line
	4000 2700 4000 3050
Wire Wire Line
	4150 2700 4150 3050
Text Label 8600 1850 0    60   ~ 0
NWAYEN
Text Label 8600 2050 0    60   ~ 0
SPEED
Text Notes 650  750  0    118  ~ 0
Ethernet - KSZ8081 10/100Meg Base-TX
NoConn ~ 4850 5000
NoConn ~ 4850 5100
NoConn ~ 4850 5200
NoConn ~ 2650 5000
NoConn ~ 2650 5100
NoConn ~ 2650 5200
NoConn ~ 2650 5300
$Comp
L C C653
U 1 1
P 5650 1950
F 0 "C653" H 5650 2050 40  0000 L CNN
F 1 "100n" H 5660 1865 40  0000 L CNN
F 2 "MyKiCadLibs-Footprints:SMD-0805" H 5688 1800 30  0001 C CNN
F 3 "" H 5650 2050 60  0000 C CNN
F 4 "50V" H 5715 1800 40  0000 C CNN "Voltage"
F 5 "X7R" H 5720 1725 40  0000 C CNN "Type"
F 6 "Ceramic capacitor" H 5650 2250 40  0001 L CNN "Description"
F 7 "10%" H 6050 2450 40  0001 C CNN "Tolerance"
F 8 "0805" H 5650 1950 60  0001 C CNN "Size"
	1    5650 1950
	1    0    0    -1  
$EndComp
$Comp
L C C617
U 1 1
P 7600 1900
F 0 "C617" H 7600 2000 40  0000 L CNN
F 1 "100n" H 7610 1815 40  0000 L CNN
F 2 "MyKiCadLibs-Footprints:SMD-0805" H 7638 1750 30  0001 C CNN
F 3 "" H 7600 2000 60  0000 C CNN
F 4 "50V" H 7665 1750 40  0000 C CNN "Voltage"
F 5 "X7R" H 7670 1675 40  0000 C CNN "Type"
F 6 "Ceramic capacitor" H 7600 2200 40  0001 L CNN "Description"
F 7 "10%" H 8000 2400 40  0001 C CNN "Tolerance"
F 8 "0805" H 7600 1900 60  0001 C CNN "Size"
	1    7600 1900
	1    0    0    -1  
$EndComp
$Comp
L C C609
U 1 1
P 6700 1900
F 0 "C609" H 6700 2000 40  0000 L CNN
F 1 "1u" H 6710 1815 40  0000 L CNN
F 2 "MyKiCadLibs-Footprints:SMD-0805" H 6738 1750 30  0001 C CNN
F 3 "" H 6700 2000 60  0000 C CNN
F 4 "10V" H 6715 1745 40  0000 L CNN "Voltage"
F 5 "X7R" H 6715 1675 40  0000 L CNN "Type"
F 6 "Ceramic capacitor" H 6700 2200 40  0001 L CNN "Description"
F 7 "10%" H 6770 1535 40  0001 C CNN "Tolerance"
F 8 "0805" H 6710 1605 40  0001 L CNN "Size"
	1    6700 1900
	1    0    0    -1  
$EndComp
$Comp
L C C611
U 1 1
P 7000 1900
F 0 "C611" H 7000 2000 40  0000 L CNN
F 1 "1u" H 7010 1815 40  0000 L CNN
F 2 "MyKiCadLibs-Footprints:SMD-0805" H 7038 1750 30  0001 C CNN
F 3 "" H 7000 2000 60  0000 C CNN
F 4 "10V" H 7015 1745 40  0000 L CNN "Voltage"
F 5 "X7R" H 7015 1675 40  0000 L CNN "Type"
F 6 "Ceramic capacitor" H 7000 2200 40  0001 L CNN "Description"
F 7 "10%" H 7070 1535 40  0001 C CNN "Tolerance"
F 8 "0805" H 7010 1605 40  0001 L CNN "Size"
	1    7000 1900
	1    0    0    -1  
$EndComp
$Comp
L C C615
U 1 1
P 7300 1900
F 0 "C615" H 7300 2000 40  0000 L CNN
F 1 "100n" H 7310 1815 40  0000 L CNN
F 2 "MyKiCadLibs-Footprints:SMD-0805" H 7338 1750 30  0001 C CNN
F 3 "" H 7300 2000 60  0000 C CNN
F 4 "50V" H 7365 1750 40  0000 C CNN "Voltage"
F 5 "X7R" H 7370 1675 40  0000 C CNN "Type"
F 6 "Ceramic capacitor" H 7300 2200 40  0001 L CNN "Description"
F 7 "10%" H 7700 2400 40  0001 C CNN "Tolerance"
F 8 "0805" H 7300 1900 60  0001 C CNN "Size"
	1    7300 1900
	1    0    0    -1  
$EndComp
$Comp
L C C656
U 1 1
P 1500 1950
F 0 "C656" H 1500 2050 40  0000 L CNN
F 1 "100n" H 1510 1865 40  0000 L CNN
F 2 "MyKiCadLibs-Footprints:SMD-0805" H 1538 1800 30  0001 C CNN
F 3 "" H 1500 2050 60  0000 C CNN
F 4 "50V" H 1565 1800 40  0000 C CNN "Voltage"
F 5 "X7R" H 1570 1725 40  0000 C CNN "Type"
F 6 "Ceramic capacitor" H 1500 2250 40  0001 L CNN "Description"
F 7 "10%" H 1900 2450 40  0001 C CNN "Tolerance"
F 8 "0805" H 1500 1950 60  0001 C CNN "Size"
	1    1500 1950
	1    0    0    -1  
$EndComp
$Comp
L GNDD #PWR0113
U 1 1
P 9700 2500
F 0 "#PWR0113" H 9700 2250 60  0001 C CNN
F 1 "GNDD" H 9700 2350 60  0000 C CNN
F 2 "" H 9700 2500 60  0000 C CNN
F 3 "" H 9700 2500 60  0000 C CNN
	1    9700 2500
	-1   0    0    -1  
$EndComp
Wire Wire Line
	9900 2350 9900 2150
Wire Wire Line
	9900 2150 10250 2150
Wire Wire Line
	10250 1950 10150 1950
Wire Wire Line
	10150 1950 10150 2150
Connection ~ 10150 2150
Wire Wire Line
	9700 2500 9700 2350
Wire Wire Line
	9700 2350 9900 2350
$Comp
L R R621
U 1 1
P 5200 4500
F 0 "R621" V 5250 4200 40  0000 C CNN
F 1 "33" V 5207 4501 40  0000 C CNN
F 2 "MyKiCadLibs-Footprints:SMD-0805" V 5130 4500 30  0001 C CNN
F 3 "" V 5120 4500 30  0000 C CNN
F 4 "100mW" V 5300 4500 40  0001 C CNN "Power"
F 5 "Thick or thin film resistor" V 5445 4500 40  0001 C CNN "Description"
F 6 "0805" V 5375 4500 40  0001 C CNN "Size"
F 7 "1%" V 5525 4500 40  0001 C CNN "Tolerance"
	1    5200 4500
	0    1    -1   0   
$EndComp
Wire Wire Line
	4950 4500 4850 4500
Wire Wire Line
	8050 4450 9850 4450
Wire Wire Line
	5750 3600 5550 3600
Wire Wire Line
	4350 2450 5650 2450
Wire Wire Line
	6700 1300 7600 1300
Wire Wire Line
	6700 2400 7600 2400
$Comp
L GNDD #PWR0114
U 1 1
P 1500 2550
F 0 "#PWR0114" H 1500 2300 60  0001 C CNN
F 1 "GNDD" H 1500 2400 60  0000 C CNN
F 2 "" H 1500 2550 60  0000 C CNN
F 3 "" H 1500 2550 60  0000 C CNN
	1    1500 2550
	1    0    0    -1  
$EndComp
$Comp
L VDD #PWR0115
U 1 1
P 1500 1250
F 0 "#PWR0115" H 1500 1100 50  0001 C CNN
F 1 "VDD" H 1500 1400 50  0000 C CNN
F 2 "" H 1500 1250 50  0000 C CNN
F 3 "" H 1500 1250 50  0000 C CNN
	1    1500 1250
	1    0    0    -1  
$EndComp
Text Notes 1700 1200 0    60   ~ 0
Power from XMOS sheet\nfor IO supply
Wire Wire Line
	1800 1350 1500 1350
$Comp
L GNDD #PWR0116
U 1 1
P 6700 2500
F 0 "#PWR0116" H 6700 2250 60  0001 C CNN
F 1 "GNDD" H 6700 2350 60  0000 C CNN
F 2 "" H 6700 2500 60  0000 C CNN
F 3 "" H 6700 2500 60  0000 C CNN
	1    6700 2500
	1    0    0    -1  
$EndComp
Connection ~ 6700 2400
Text Notes 7300 4050 0    60   ~ 0
Note: Some straping options will be control through the XMOS (U801) interface.\nStrapping resistors control lines not connected to U801.\n
$Comp
L C C619
U 1 1
P 5900 7050
F 0 "C619" H 5900 7150 40  0000 L CNN
F 1 "10u" H 5910 6965 40  0000 L CNN
F 2 "MyKiCadLibs-Footprints:SMD-0805" H 5938 6900 30  0001 C CNN
F 3 "" H 5900 7150 60  0000 C CNN
F 4 "10V" H 5965 6900 40  0000 C CNN "Voltage"
F 5 "X5R" H 5970 6825 40  0000 C CNN "Type"
F 6 "Ceramic capacitor" H 5900 7350 40  0001 L CNN "Description"
F 7 "20%" H 6300 7550 40  0001 C CNN "Tolerance"
F 8 "0805" H 5900 7050 60  0001 C CNN "Size"
	1    5900 7050
	-1   0    0    -1  
$EndComp
$EndSCHEMATC
